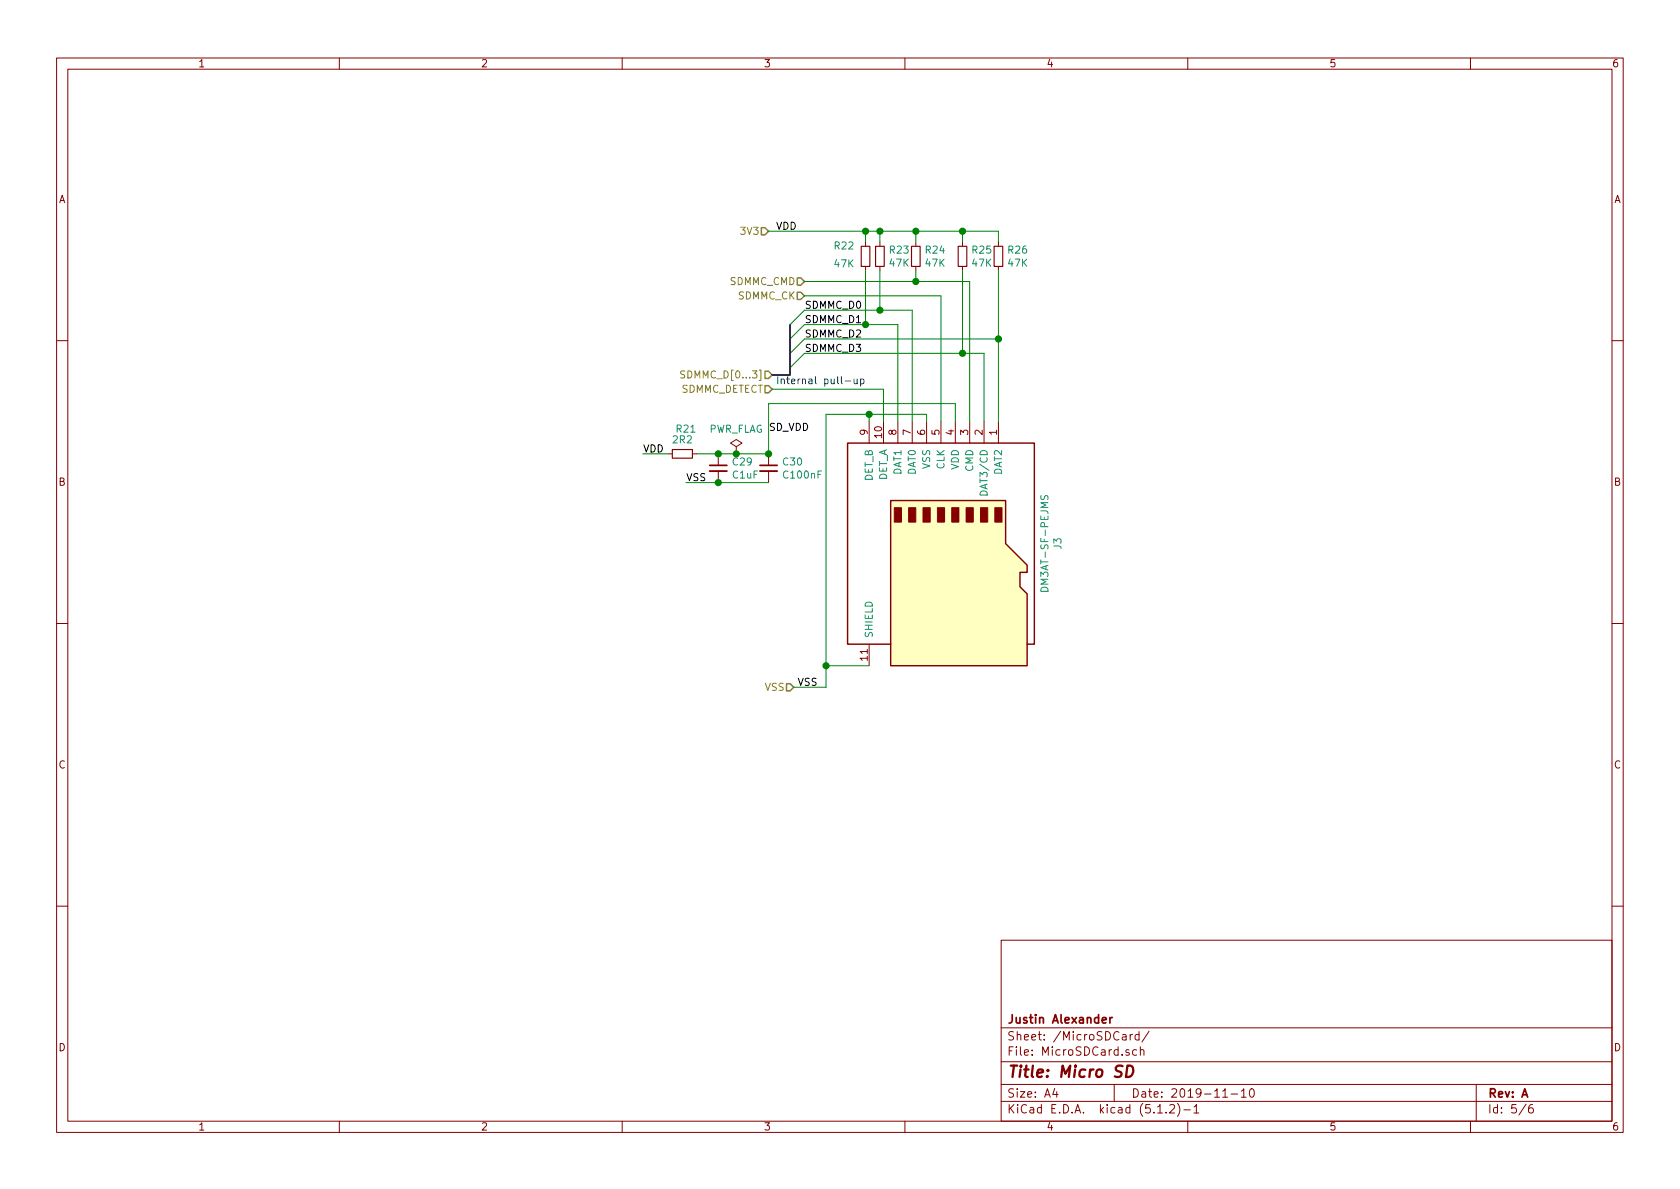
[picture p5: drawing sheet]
EESchema Schematic File Version 4
LIBS:BurnedHead-cache
EELAYER 30 0
EELAYER END
$Descr A4 11693 8268
encoding utf-8
Sheet 5 6
Title "Micro SD"
Date "2019-11-10"
Rev "A"
Comp "Justin Alexander"
Comment1 ""
Comment2 ""
Comment3 ""
Comment4 ""
$EndDescr
$Comp
L parts-lib:DM3AT-SF-PEJMS J3
U 1 1
P 6550 3825
F 0 "J3" H 6500 4642 50  0000 C CNN
F 1 "DM3AT-SF-PEJMS" H 6500 4551 50  0000 C CNN
F 2 "Connector_Card:microSD_HC_Hirose_DM3AT-SF-PEJM5" H 8600 4525 50  0001 C CNN
F 3 "https://datasheet.lcsc.com/szlcsc/Hirose-HRS-DM3AT-SF-PEJM5_C114218.pdf" H 6550 3925 50  0001 C CNN
F 4 "DM3AT-SF-PEJMS" H 6760 4095 50  0001 C CNN "Part No."
F 5 "Hirose" H 6660 3995 50  0001 C CNN "Manufacturer"
F 6 "LCSC" H 6660 3995 50  0001 C CNN "Distributor"
F 7 "C114218" H 6660 3995 50  0001 C CNN "Distributor Part No."
F 8 "microSD socket, push-push, card detect normally open" H 6660 3995 50  0001 C CNN "Description"
	1    6550 3825
	0    1    1    0   
$EndComp
Text HLabel 5350 1600 0    50   Input ~ 0
3V3
Text HLabel 5525 4775 0    50   Input ~ 0
VSS
Text HLabel 5600 1950 0    50   Input ~ 0
SDMMC_CMD
Text HLabel 5600 2050 0    50   Input ~ 0
SDMMC_CK
Text HLabel 5375 2700 0    50   Input ~ 0
SDMMC_DETECT
Text HLabel 5375 2600 0    50   Input ~ 0
SDMMC_D[0...3]
Entry Wire Line
	5500 2250 5600 2150
Entry Wire Line
	5500 2350 5600 2250
Entry Wire Line
	5500 2450 5600 2350
Entry Wire Line
	5500 2550 5600 2450
Wire Wire Line
	6950 2350 5600 2350
Wire Bus Line
	5500 2600 5375 2600
Text Label 5600 2150 0    50   ~ 0
SDMMC_D0
Text Label 5600 2250 0    50   ~ 0
SDMMC_D1
Text Label 5600 2350 0    50   ~ 0
SDMMC_D2
Text Label 5600 2450 0    50   ~ 0
SDMMC_D3
Wire Wire Line
	6450 2925 6450 2875
Wire Wire Line
	6450 2875 6050 2875
Text Notes 5400 2675 0    50   ~ 0
Internal pull-up
Wire Wire Line
	5375 2700 6150 2700
Wire Wire Line
	5750 4775 5525 4775
Wire Wire Line
	6550 2050 5600 2050
Wire Wire Line
	5600 1950 6375 1950
Wire Wire Line
	6050 4625 5750 4625
Connection ~ 5750 4625
Wire Wire Line
	5750 4625 5750 4775
Wire Wire Line
	5750 2875 5750 4625
Wire Wire Line
	6050 2925 6050 2875
Connection ~ 6050 2875
Wire Wire Line
	6050 2875 5750 2875
$Comp
L Device:R_Small R26
U 1 1
P 6950 1775
F 0 "R26" H 7009 1821 50  0000 L CNN
F 1 "47K" H 7009 1730 50  0000 L CNN
F 2 "Resistor_SMD:R_0603_1608Metric" H 6950 1775 50  0001 C CNN
F 3 "~" H 6950 1775 50  0001 C CNN
	1    6950 1775
	1    0    0    -1  
$EndComp
$Comp
L Device:R_Small R25
U 1 1
P 6700 1775
F 0 "R25" H 6759 1821 50  0000 L CNN
F 1 "47K" H 6759 1730 50  0000 L CNN
F 2 "Resistor_SMD:R_0603_1608Metric" H 6700 1775 50  0001 C CNN
F 3 "~" H 6700 1775 50  0001 C CNN
	1    6700 1775
	1    0    0    -1  
$EndComp
$Comp
L Device:R_Small R24
U 1 1
P 6375 1775
F 0 "R24" H 6434 1821 50  0000 L CNN
F 1 "47K" H 6434 1730 50  0000 L CNN
F 2 "Resistor_SMD:R_0603_1608Metric" H 6375 1775 50  0001 C CNN
F 3 "~" H 6375 1775 50  0001 C CNN
	1    6375 1775
	1    0    0    -1  
$EndComp
$Comp
L Device:R_Small R23
U 1 1
P 6125 1775
F 0 "R23" H 6184 1821 50  0000 L CNN
F 1 "47K" H 6184 1730 50  0000 L CNN
F 2 "Resistor_SMD:R_0603_1608Metric" H 6125 1775 50  0001 C CNN
F 3 "~" H 6125 1775 50  0001 C CNN
	1    6125 1775
	1    0    0    -1  
$EndComp
$Comp
L Device:R_Small R22
U 1 1
P 6025 1775
F 0 "R22" H 5800 1850 50  0000 L CNN
F 1 "47K" H 5800 1725 50  0000 L CNN
F 2 "Resistor_SMD:R_0603_1608Metric" H 6025 1775 50  0001 C CNN
F 3 "~" H 6025 1775 50  0001 C CNN
	1    6025 1775
	1    0    0    -1  
$EndComp
Wire Wire Line
	6950 1600 6950 1675
Wire Wire Line
	6700 1675 6700 1600
Connection ~ 6700 1600
Wire Wire Line
	6700 1600 6950 1600
Connection ~ 6950 2350
Wire Wire Line
	6700 1875 6700 2450
Wire Wire Line
	5600 2450 6700 2450
Connection ~ 6700 2450
Wire Wire Line
	6700 2450 6850 2450
Wire Wire Line
	6375 1875 6375 1950
Connection ~ 6375 1950
Wire Wire Line
	6375 1950 6750 1950
Wire Wire Line
	6375 1675 6375 1600
Connection ~ 6375 1600
Wire Wire Line
	6150 2700 6150 2925
Wire Wire Line
	6250 2250 6250 2925
Wire Wire Line
	6350 2150 6350 2925
Wire Wire Line
	6550 2050 6550 2925
Wire Wire Line
	6750 1950 6750 2925
Wire Wire Line
	6850 2450 6850 2925
Wire Wire Line
	6950 2350 6950 2925
Wire Wire Line
	6950 1875 6950 2350
Wire Wire Line
	5600 2150 6125 2150
Wire Wire Line
	6375 1600 6125 1600
Connection ~ 6125 1600
Wire Wire Line
	6125 1675 6125 1600
Wire Wire Line
	6025 1600 5350 1600
Wire Wire Line
	6125 1600 6025 1600
Connection ~ 6025 1600
Wire Wire Line
	6025 1675 6025 1600
Wire Wire Line
	5600 2250 6025 2250
Wire Wire Line
	6125 1875 6125 2150
Connection ~ 6125 2150
Wire Wire Line
	6125 2150 6350 2150
Wire Wire Line
	6025 1875 6025 2250
Connection ~ 6025 2250
Wire Wire Line
	6025 2250 6250 2250
$Comp
L parts-lib:C1uF C29
U 1 1
P 5000 3250
F 0 "C29" H 5092 3296 50  0000 L CNN
F 1 "C1uF" H 5092 3205 50  0000 L CNN
F 2 "Capacitor_SMD:C_0603_1608Metric" H 5000 3250 50  0001 C CNN
F 3 "https://datasheet.lcsc.com/szlcsc/YAGEO-CC0603KRX7R7BB105_C106248.pdf" H 5000 3250 50  0001 C CNN
F 4 "CC0603KRX7R7BB105" H 5210 3520 50  0001 C CNN "Part No."
F 5 "Yageo" H 5110 3420 50  0001 C CNN "Manufacturer"
F 6 "LCSC" H 5110 3420 50  0001 C CNN "Distributor"
F 7 "C272771" H 5110 3420 50  0001 C CNN "Distributor Part No."
	1    5000 3250
	1    0    0    -1  
$EndComp
$Comp
L parts-lib:C100nF C30
U 1 1
P 5350 3250
F 0 "C30" H 5442 3296 50  0000 L CNN
F 1 "C100nF" H 5442 3205 50  0000 L CNN
F 2 "Capacitor_SMD:C_0603_1608Metric" H 5350 3250 50  0001 C CNN
F 3 "https://datasheet.lcsc.com/szlcsc/YAGEO-CC0603KRX7R9BB104_C14663.pdf" H 5350 3250 50  0001 C CNN
F 4 "AC0603KRX7R9BB104" H 5560 3520 50  0001 C CNN "Part No."
F 5 "Yageo" H 5460 3420 50  0001 C CNN "Manufacturer"
F 6 "LCSC" H 5460 3420 50  0001 C CNN "Distributor"
F 7 "C149620" H 5460 3420 50  0001 C CNN "Distributor Part No."
	1    5350 3250
	1    0    0    -1  
$EndComp
Text Label 5400 1600 0    50   ~ 0
VDD
Text Label 5550 4775 0    50   ~ 0
VSS
Text Label 4475 3150 0    50   ~ 0
VDD
Wire Wire Line
	5350 3150 5125 3150
Connection ~ 5000 3150
Wire Wire Line
	5000 3150 4850 3150
Text Label 4775 3350 0    50   ~ 0
VSS
Wire Wire Line
	5350 3350 5000 3350
Connection ~ 5000 3350
Wire Wire Line
	4775 3350 5000 3350
Wire Wire Line
	6375 1600 6700 1600
Wire Wire Line
	6650 2925 6650 2800
$Comp
L Device:R_Small R21
U 1 1
P 4750 3150
F 0 "R21" V 4575 3100 50  0000 L CNN
F 1 "2R2" V 4650 3075 50  0000 L CNN
F 2 "Resistor_SMD:R_1206_3216Metric" H 4750 3150 50  0001 C CNN
F 3 "~" H 4750 3150 50  0001 C CNN
	1    4750 3150
	0    1    1    0   
$EndComp
Wire Wire Line
	5350 2800 5350 3150
Wire Wire Line
	5350 2800 6650 2800
Connection ~ 5350 3150
Wire Wire Line
	4650 3150 4475 3150
$Comp
L power:PWR_FLAG #FLG05
U 1 1
P 5125 3150
F 0 "#FLG05" H 5125 3225 50  0001 C CNN
F 1 "PWR_FLAG" H 5125 3324 50  0000 C CNN
F 2 "" H 5125 3150 50  0001 C CNN
F 3 "~" H 5125 3150 50  0001 C CNN
	1    5125 3150
	1    0    0    -1  
$EndComp
Connection ~ 5125 3150
Wire Wire Line
	5125 3150 5000 3150
Text Label 5350 3000 0    50   ~ 0
SD_VDD
Wire Bus Line
	5500 2250 5500 2600
$EndSCHEMATC
